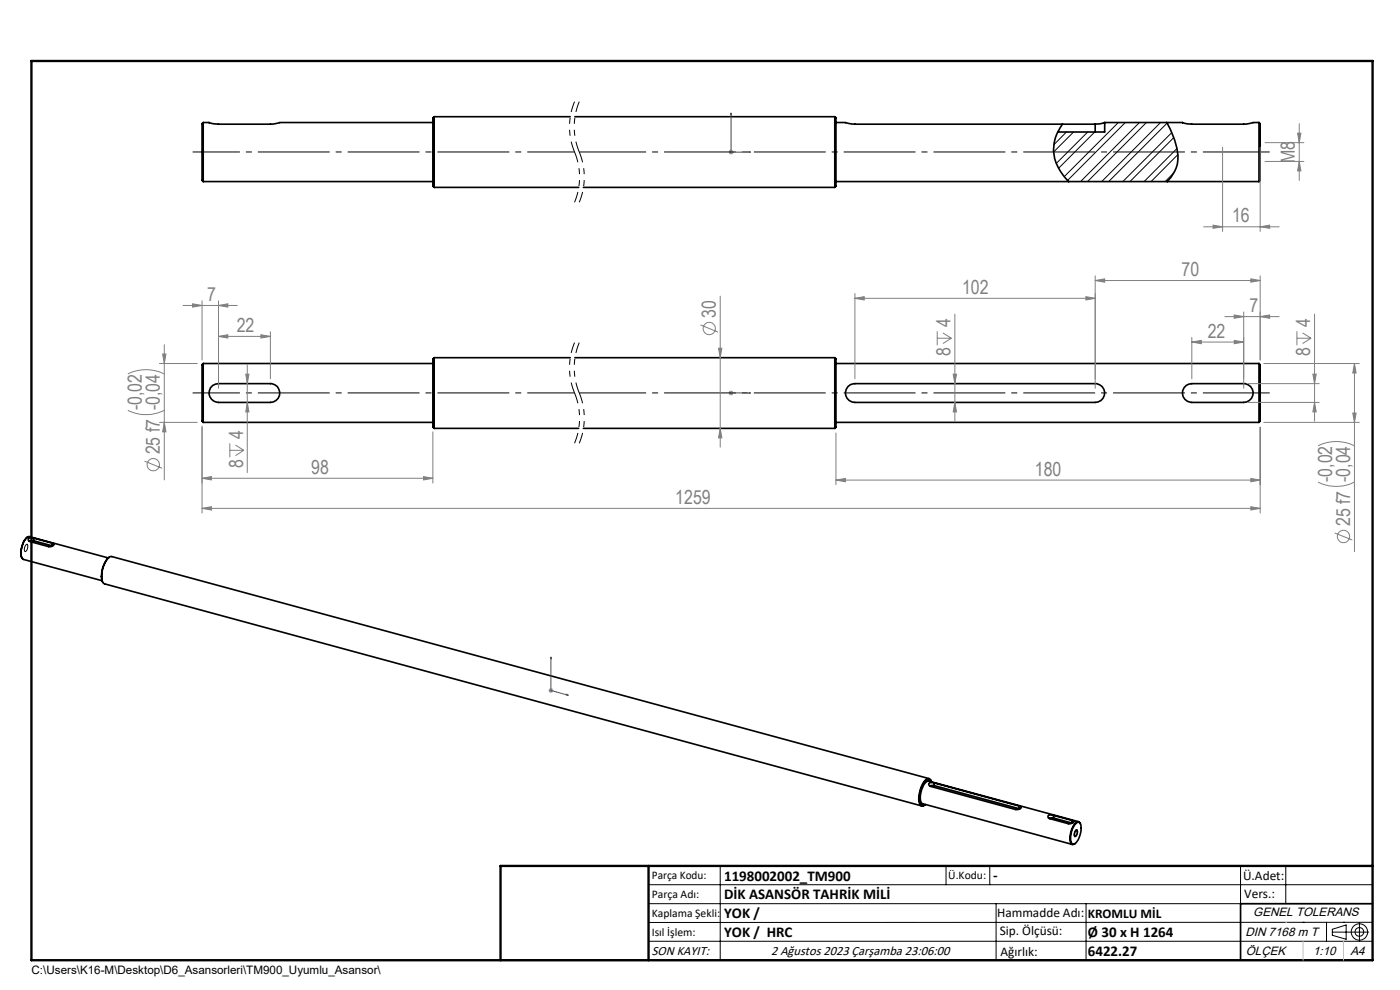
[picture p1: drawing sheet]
<svg xmlns="http://www.w3.org/2000/svg" width="297mm" height="210mm" viewBox="0 0 297 210" stroke-linecap="round" stroke-linejoin="round" font-family="sans-serif">
<g fill="none" stroke="#000" stroke-width=".35">
<path d="M43.1 26v12.5M43.1 26a.95 .95 0 0 0-.2 1v10.5a.95 .95 0 0 0 .2 1M43.1 26h1.3M43.1 38.5h48.7M44.4 26l2 .3h11l1.9-.3M59.3 26h32.5M92.1 24.8v14.9M92.1 24.8a.85 .85 0 0 0-.3 1v12.9a.8 .8 0 0 0 .3 1M92.1 24.8h28.9M92.1 39.7h30.7M122 24.8h55.1M123.8 39.7h53.3"/>
<path d="M177.1 24.8v14.9M177.1 24.8a.92 .92 0 0 1 .2 1v12.9a.86 .86 0 0 1-.2 1M177.3 26h2.1M177.3 38.5h89.8M179.4 26l2 .3h50.9M225.4 26.3a8.7 8.7 0 0 0 1 11.9l.3 .3M232.3 26.3v1.7M234.4 26l-2.1 .3M234.4 26h16.5M234.4 26v2h-10M247.5 26a16.7 16.7 0 0 1 2.4 8 7.4 7.4 0 0 1-2.3 4.5M250.9 26l1.9 .3h11l2-.3"/>
<path d="M265.8 26h1.3M267.1 26v12.5M267.1 26a.95 .95 0 0 1 .2 1v10.5a.95 .95 0 0 1-.2 1M43.1 77.1v12.5M43.1 77.1a.95 .95 0 0 0-.2 1.1v10.4a.86 .86 0 0 0 .2 1M43.1 77.1h48.7M92.1 75.9v15M92.1 75.9a.8 .8 0 0 0-.3 1v12.9a.88 .88 0 0 0 .3 1.1M92.1 75.9h28.9M122 75.9h55.1M177.1 75.9v15M177.1 75.9a.86 .86 0 0 1 .2 1v12.9a.95 .95 0 0 1-.2 1.1"/>
<path d="M177.3 77.1h89.8M267.1 77.1v12.5M267.1 77.1a.95 .95 0 0 1 .2 1.1v10.4a.86 .86 0 0 1-.2 1M43.1 89.6h48.7M45.1 81.8l1.3-.4h11a1.99 1.99 0 0 1 1.9 2 1.99 1.99 0 0 1-1.9 2h-11a2.01 2.01 0 0 1-1.9-1.4 2.01 2.01 0 0 1 .6-2.2zM92.1 90.9h30.7M123.8 90.9h53.3M177.3 89.6h89.8M179.9 82l.5-.4 1-.2h50.9a1.99 1.99 0 0 1 2.1 2 1.99 1.99 0 0 1-2.1 2h-50.9a2 2 0 0 1-1.9-1.2 2 2 0 0 1 .4-2.2zM251.6 81.8l1.2-.4h11a1.99 1.99 0 0 1 2.1 2 1.99 1.99 0 0 1-2.1 2h-11a2 2 0 0 1-1.9-1.4 2 2 0 0 1 .7-2.2zM5.8 113.9a4.6 4.6 0 0 0-1.2 4.4M7.2 114.2h-1l-.2 .4 .4 .3 4.1 1.1 .5-.1 .5-.4-.5-.3"/>
<path d="M7.2 114.7l-1 .1M7.2 114.2l3.8 1M7.2 114.7l3.8 1.1M7.2 114.2v.5M11 115.8h.1M11 115.2v.6M23 118.3l-16.7-4.5a2.58 2.58 0 0 0-1.7 2.4 2.31 2.31 0 0 0 .4 2.5l16.7 4.5M23.2 118.2a5.2 5.2 0 0 0-1.4 5.2M197.1 165.2l-173.6-47.2a4.3 4.3 0 0 0-1.9 3.5 2.13 2.13 0 0 0 .6 2.4l173.3 47M197.6 165.7a.73 .73 0 0 0-.7-.6 .73 .73 0 0 0-.8 .6 5.6 5.6 0 0 0-.9 5.1l.5 .2 .5-.3M197.6 165.8a.74 .74 0 0 0-.7-.6 .74 .74 0 0 0-.7 .6 5.6 5.6 0 0 0-.9 4.8l.5 .3 .5-.2M198.2 166.1l-.9-.1-.3 .4 .4 .4 18.1 4.9h.5l.6-.3v-.2l-.4-.2"/>
<path d="M198.2 166.6l-1 .1M198.2 166.1l18 4.9M198.2 166.6l18 4.9M198.2 166.1v.5M216.2 171.5l.1 .1M216.2 171v.5M223.5 173l-.5-.1-.6 .1a.43 .43 0 0 0 .3 .7l4.2 1.1 .9-.4v-.2l-.4-.2M223.5 173.5l-.9 .1M223.5 173l3.9 1M223.5 173.5l3.9 1.1M223.5 173v.5M227.4 174.6h.1"/>
<path d="M227.4 174v.6M228 174.9a.69 .69 0 0 1 .9-.5 .69 .69 0 0 1 .4 .9 4.4 4.4 0 0 1-1.4 3.8h-.2a1.63 1.63 0 0 1-.5-2l.3-1.2zM228.2 176.2l.1-.1a.72 .72 0 0 1-.1 1.2l-.1 .1a.94 .94 0 0 1 .1-1.2zM228.8 174.3l-31.7-8.6a1.56 1.56 0 0 0-1.4 1.3 3.7 3.7 0 0 0-.2 3.4l32 8.7M229.2 174.8a.62 .62 0 0 0-.6-.5 .62 .62 0 0 0-.6 .4 4.5 4.5 0 0 0-.7 4.3l.3 .1 .5-.2M291.2 191.7h-28v12M106.2 203.7h185"/>
</g>
<g fill="none" stroke="#000" stroke-width=".21">
<path d="M226.2 28l-2.6 2.7M227.8 28l-4.3 4.3M230.8 28l-6.7 6.7M232.2 28l-7.6 7.7M237.2 26l-11.4 11.5M238.7 26l-12.2 12.3M241.7 26l-12.5 12.5M243.2 26l-12.5 12.5M246.2 26l-12.5 12.5M247.6 26.1l-12.4 12.4M248.6 28.1l-10.4 10.4M249 29.2l-9.3 9.3"/>
<path d="M249 36.6l-1.8 1.9M249.7 31.5l-7 7M249.9 32.8l-5.7 5.7M5.6 115.5h.1a1.08 1.08 0 0 1-.4 1.5 1.31 1.31 0 0 1 .3-1.5zM228.2 176.1a.29 .29 0 0 1 .4 0 .29 .29 0 0 1 0 .4l-.3 .9a.27 .27 0 0 1-.4 .1 .27 .27 0 0 1 0-.4zM137.6 187.7h153.6M137.6 191.7h153.6M137.6 199.7h153.6M152.8 183.7v20M200.7 183.7v4M210 183.7v4M211.3 191.7v12"/>
<path d="M230.4 191.7v12M263.2 183.7v20M272.8 183.7v8M276.4 195.6h.1M281.4 195.6v4.1M282.6 197.7h7.8M282.6 197.1l3-.9v3l-3-.8zM285 195.6h.1M288.4 195.8v3.8M291.2 195.6l-153.6 .1"/>
<circle cx="288.4" cy="197.7" r="1.74"/>
<circle cx="288.4" cy="197.7" r=".93"/>
</g>
<g fill="none" stroke="#808080" stroke-width=".21">
<path d="M154.6 32.3h1M154.7 31.9l.7 .7M155.1 31.7v1.1M155.4 31.9l-.7 .7M259.4 31.2v17.9M267.3 31.2v17.9M268.4 30.3h8.2M268.4 34.2h8.2M275.3 28.2h.7l-.4 2.1zM275.6 34.2l.4 2.1h-.7zM275.6 26.2v12.1M232.3 59.5l2.1-.3v.7z"/>
<path d="M232.3 58.5v23.9M232.3 59.5h35M255.3 48.1h16.1M257.4 47.8l2 .3-2 .3zM265.4 59.2l1.9 .3-1.9 .4zM267.3 58.5v17.9M267.3 48.1l2-.3v.6zM27.1 79.3a8.6 8.6 0 0 1 7.8 0M33.8 77.1h8M34.5 75.1h.7l-.3 2zM34.9 73.1v28.7M38.8 64.8h11.5"/>
<path d="M40.9 64.4l2 .4-2 .3zM42.9 63.8v12.6M46.4 64.8l1.9-.4v.7zM46.4 71.4l1.9-.4v.7zM46.4 63.8v18.6M46.4 71.4h11M52.1 79.4h.7l-.3 2zM52.5 77.4v22.9M55.4 71l2 .4-2 .3zM57.4 70.4v10M148.6 68.9l3.7 1.5M152.4 73.9h.7l-.3 2z"/>
<path d="M152.8 62.8v32.1M181.4 63.3l1.9-.4v.7zM181.4 62.3v18.1M181.4 63.3h50.9M198.8 71.7h3M198.8 70.3v2.9M200 70.6l1.8 1.1M201.8 71.7l-1.8 1.2M202.2 79.4h.7l-.3 2zM202.6 66.6v22.8M230.4 62.9l1.9 .4-1.9 .3zM252.8 72.6l2-.4v.7z"/>
<path d="M252.8 71.6v8.8M252.8 72.6h11M259.9 67.2h11.5M261.8 66.8l2 .4-2 .3zM261.8 72.2l2 .4-2 .3zM263.8 66.2v16.2M267.3 67.2l2-.4v.7zM268.1 77.1h20.3M275.1 70.3v2.9M275.1 71.7h3M276.3 70.6l1.8 1.1M278.1 71.7l-1.8 1.2"/>
<path d="M278.5 79.4h.7l-.3 2zM278.9 66.6v22.8M287.3 77.1l.4 2h-.7zM287.3 77.1v39.9M27.1 87a8.6 8.6 0 0 0 7.8 0M30.7 97.8l3.7 1.5M33.8 89.6h8M34.9 89.6l.3 2h-.7zM42.9 90.4v18.4M48.8 94v3M48.8 95.5h2.9M50 94.4l1.7 1.1"/>
<path d="M51.7 95.5l-1.7 1.2M52.5 85.4l.3 2h-.7zM91.8 91.6v10.9M152.8 90.9l.3 2h-.7zM154.6 83.4h1M154.7 83l.7 .7M155.1 82.9v1M155.4 83l-.7 .7M177.3 91.9v10.9M202.6 85.4l.3 2h-.7zM264.8 85.4h15.1M264.8 81.4h15.1"/>
<path d="M267.3 90.6v18.2M268.1 89.6h20.3M278.9 85.4l.3 2h-.7zM279.6 94.6a8.6 8.6 0 0 1 7.7 0M287 87.6h.7l-.4 2zM42.9 107.8l1.9-.3v.7zM42.9 107.8h224.4M42.9 101.5l1.9-.4v.7zM42.9 101.5h48.9M89.9 101.1l1.9 .4-1.9 .3zM177.3 101.8l2.1-.3v.7zM177.3 101.8h90"/>
<path d="M265.4 101.5l1.9 .3-1.9 .4zM265.4 107.5l1.9 .3-1.9 .4zM279.6 102.3a8.6 8.6 0 0 0 7.7 0M283.1 113.1l3.8 1.4M116.4 146.5h1M116.5 146.1l.7 .7M116.9 146v1M117.2 146.1l-.7 .7"/>
<circle cx="150.5" cy="69.7" r="1.3"/>
<circle cx="32.5" cy="98.6" r="1.31"/>
<circle cx="285" cy="113.8" r="1.3"/>
</g>
<path d="M121.9 21.6a13.9 13.9 0 0 0 0 10.6M121.9 32.2a13.9 13.9 0 0 1 0 10.7M122.9 21.6a13.9 13.9 0 0 0 0 10.6M122.9 32.2a13.9 13.9 0 0 1 0 10.7M121.9 72.7a13.9 13.9 0 0 0 0 10.6M122.9 72.7a13.9 13.9 0 0 0 0 10.6M121.9 83.3a13.9 13.9 0 0 1 0 10.7M122.9 83.3a13.9 13.9 0 0 1 0 10.7" fill="none" stroke="#000" stroke-width=".21" stroke-dasharray="6.3 1.3 1.3 1.3 1.3 1.3" stroke-dashoffset="4" stroke-linecap="butt"/>
<path d="M155.1 23.9l.1 .5h-.2zM155.1 23.9v8.4h4.1M158.9 32.2l.3 .1h-.3zM155 83.4h.2zM155.1 83.4h.1M155.1 83.4h4.1M159.2 83.4h-.3h.3M116.9 139.3l.1 .4h-.2zM116.9 139.3v7.2l3.7 1M120.2 147.3l.4 .2h-.4z" fill="none" stroke="#00f" stroke-width=".21"/>
<path d="M121.9 32.2h-81M121.9 83.3h-81" fill="none" stroke="#000" stroke-width=".21" stroke-dasharray="15.2 1.3 1.3 1.3" stroke-dashoffset="5.2" stroke-linecap="butt"/>
<path d="M269.4 32.2h-146.5M269.4 83.3h-146.5" fill="none" stroke="#000" stroke-width=".21" stroke-dasharray="15.2 1.3 1.3 1.3" stroke-dashoffset="1.1" stroke-linecap="butt"/>
<path d="M6.7 12.9h284.5v190.8h-284.5zM137.6 183.7v20M291.2 183.7h-185v20" fill="none" stroke="#000" stroke-width=".5"/>
<path d="M272.8 195.6h.1M276.4 199.7v4M285 199.7v4" fill="none" stroke="#c0c0c0" stroke-width=".21"/>
<g fill="#00f">
<path d="M158.9 83.4h.3zM155 83.4h.2z"/>
<path d="M120.2 147.3l.4 .2h-.4zM116.9 139.3l.1 .4h-.2z"/>
<path d="M158.9 32.2l.3 .1h-.3zM155.1 23.9l.1 .5h-.2z"/>
</g>
<g fill="#808080">
<path d="M265.4 101.5l1.9 .3-1.9 .4zM177.3 101.8l2.1-.3v.7zM265.4 107.5l1.9 .3-1.9 .4zM42.9 107.8l1.9-.3v.7zM46.4 64.8l1.9-.4v.7zM40.9 64.4l2 .4-2 .3zM267.3 67.2l2-.4v.7zM261.8 66.8l2 .4-2 .3zM267.3 48.1l2-.3v.6zM257.4 47.8l2 .3-2 .3z"/>
<path d="M232.3 59.5l2.1-.3v.7zM265.4 59.2l1.9 .3-1.9 .4zM42.9 101.5l1.9-.4v.7zM89.9 101.1l1.9 .4-1.9 .3z"/>
<path d="M230.4 62.9l1.9 .4-1.9 .3zM181.4 63.3l1.9-.4v.7zM55.4 71l2 .4-2 .3zM46.4 71.4l1.9-.4v.7z"/>
<path d="M261.8 72.2l2 .4-2 .3zM252.8 72.6l2-.4v.7z"/>
<path d="M34.9 89.6l.3 2h-.7zM34.5 75.1h.7l-.3 2zM152.8 90.9l.3 2h-.7zM152.4 73.9h.7l-.3 2zM287 87.6h.7l-.4 2zM287.3 77.1l.4 2h-.7zM52.1 79.4h.7l-.3 2zM52.5 85.4l.3 2h-.7z"/>
<path d="M202.6 85.4l.3 2h-.7zM202.2 79.4h.7l-.3 2z"/>
<path d="M278.9 85.4l.3 2h-.7zM278.5 79.4h.7l-.3 2z"/>
<path d="M275.3 28.2h.7l-.4 2.1zM275.6 34.2l.4 2.1h-.7z"/>
</g>
<g font-size="4.1" fill="#808080">
<text x="274.7" y="34.6" transform="rotate(-90 274.7 34.6)">M8</text>
<text x="261.4" y="47.2">16</text>
<text x="250.6" y="58.6">70</text>
<text x="43.9" y="63.9">7</text>
<text x="204.1" y="62.3">102</text>
<text x="50.2" y="70.4">22</text>
<text x="151.9" y="67.5" transform="rotate(-90 151.9 67.5)">30</text>
<text x="201.7" y="69.4" transform="rotate(-90 201.7 69.4)">4</text>
<text x="256.2" y="71.6">22</text>
<text x="265.1" y="66.2">7</text>
<text x="278" y="69.4" transform="rotate(-90 278 69.4)">4</text>
<text x="201.7" y="75.5" transform="rotate(-90 201.7 75.5)">8</text>
<text x="278" y="75.5" transform="rotate(-90 278 75.5)">8</text>
<text x="30.1" y="87" transform="rotate(-90 30.1 87)">-0,02</text>
<text x="33.9" y="87" transform="rotate(-90 33.9 87)">-0,04</text>
<text x="51.6" y="93.2" transform="rotate(-90 51.6 93.2)">4</text>
<text x="33.9" y="96.4" transform="rotate(-90 33.9 96.4)">25 f7</text>
<text x="51.6" y="99.3" transform="rotate(-90 51.6 99.3)">8</text>
<text x="66" y="100.5">98</text>
<text x="219.5" y="100.9">180</text>
<text x="143.3" y="106.9">1259</text>
<text x="282.6" y="102.3" transform="rotate(-90 282.6 102.3)">-0,02</text>
<text x="286.4" y="111.6" transform="rotate(-90 286.4 111.6)">25 f7 -0,04</text>
</g>
<g font-size="3.2">
<text x="153.6" y="186.8">1198002002_TM900</text>
<text x="153.6" y="190.8">DİK ASANSÖR TAHRİK MİLİ</text>
<text x="210.7" y="186.6">-</text>
<text x="153.6" y="194.8">YOK /</text>
<text x="153.6" y="198.8">YOK / HRC</text>
<text x="230.8" y="198.7">Ø 30 x H 1264</text>
<text x="230.8" y="202.8">6422.27</text>
</g>
<g font-size="2.8">
<text x="263.7" y="186.7">Ü.Adet:</text>
<text x="263.9" y="190.5">Vers.:</text>
<text x="211.5" y="194.5">Hammadde Adı:</text>
<text x="230.8" y="194.7">KROMLU MİL</text>
<text x="138.3" y="202.6">SON KAYIT:</text>
<text x="163.6" y="202.6">2 Ağustos 2023 Çarşamba 23:06:00</text>
<text x="212.1" y="198.4">Sip. Ölçüsü:</text>
<text x="212.2" y="202.7">Ağırlık:</text>
</g>
<g font-size="2.6">
<text x="265.9" y="194.4">GENEL TOLERANS</text>
<text x="264.2" y="198.5">DIN 7168 m T</text>
<text x="264.3" y="202.6">ÖLÇEK</text>
<text x="278.5" y="202.6">1:10</text>
<text x="286.5" y="202.6">A4</text>
</g>
<g font-size="2.5">
<text x="138.3" y="186.4">Parça Kodu:</text>
<text x="138.3" y="190.5">Parça Adı:</text>
<text x="201.2" y="186.5">Ü.Kodu:</text>
<text x="138.3" y="194.5">Kaplama Şekli:</text>
<text x="138.3" y="198.6">Isıl İşlem:</text>
<text x="6.7" y="206.7">C:\Users\K16-M\Desktop\D6_Asansorleri\TM900_Uyumlu_Asansor\</text>
</g>
</svg>
